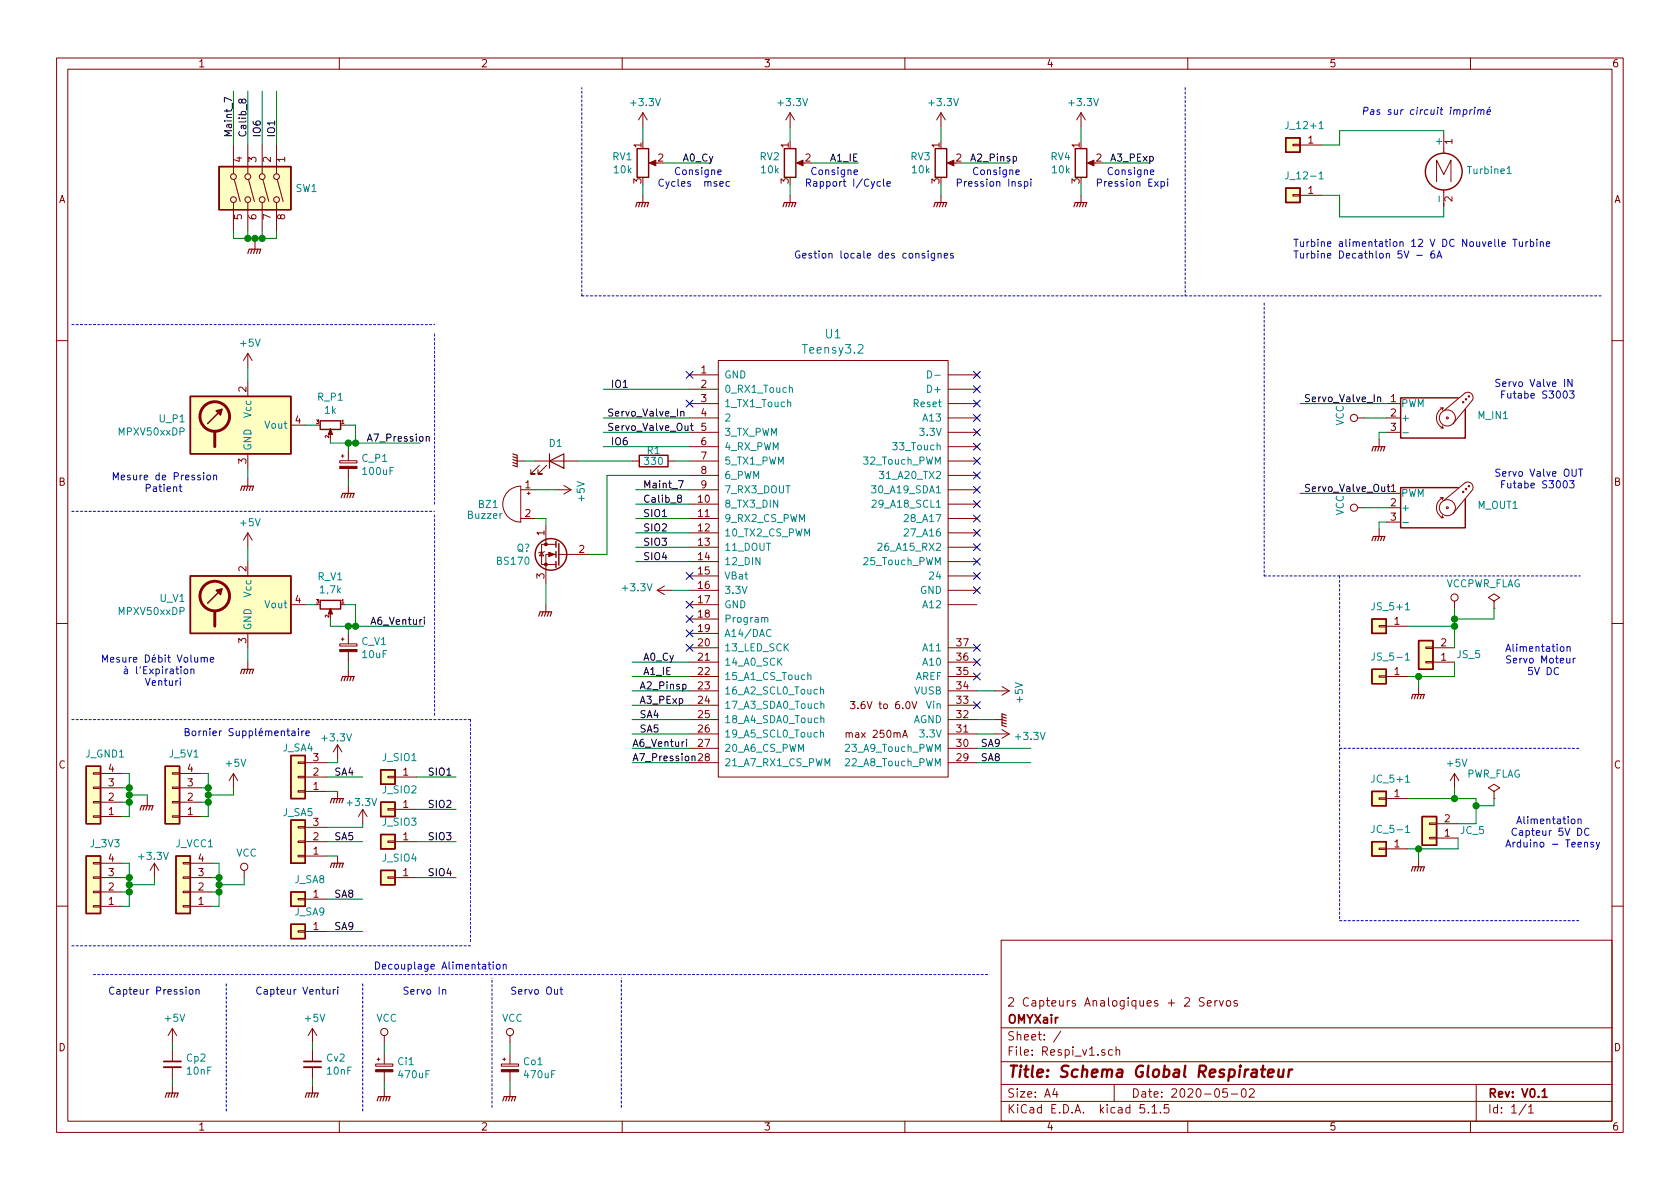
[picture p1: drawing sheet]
EESchema Schematic File Version 4
EELAYER 30 0
EELAYER END
$Descr A4 11693 8268
encoding utf-8
Sheet 1 1
Title "Schema Global Respirateur"
Date "2020-05-02"
Rev "V0.1"
Comp "OMYXair"
Comment1 "2 Capteurs Analogiques + 2 Servos"
Comment2 ""
Comment3 ""
Comment4 ""
$EndDescr
$Comp
L Respi:Teensy_Teensy3.2 U1
U 1 1
P 5800 3950
F 0 "U1" H 5800 5587 60  0000 C CNN
F 1 "Teensy3.2" H 5800 5481 60  0000 C CNN
F 2 "Teensy:Teensy30_31_32_LC" H 5800 3200 60  0001 C CNN
F 3 "" H 5800 3200 60  0001 C CNN
	1    5800 3950
	1    0    0    -1  
$EndComp
$Comp
L XG_Lib:MPXV50xxDP U_P1
U 1 1
P 1725 2950
F 0 "U_P1" H 1295 2996 50  0000 R CNN
F 1 "MPXV50xxDP" H 1295 2905 50  0000 R CNN
F 2 "XG_PCB_Lib:MPXV_SOP" H 1225 2600 50  0001 C CNN
F 3 "http://www.nxp.com/files/sensors/doc/data_sheet/MPXA6115A.pdf" H 1725 3550 50  0001 C CNN
	1    1725 2950
	1    0    0    -1  
$EndComp
$Comp
L XG_Lib:MPXV50xxDP U_V1
U 1 1
P 1725 4200
F 0 "U_V1" H 1295 4246 50  0000 R CNN
F 1 "MPXV50xxDP" H 1295 4155 50  0000 R CNN
F 2 "XG_PCB_Lib:MPXV_SOP" H 1225 3850 50  0001 C CNN
F 3 "http://www.nxp.com/files/sensors/doc/data_sheet/MPXA6115A.pdf" H 1725 4800 50  0001 C CNN
	1    1725 4200
	1    0    0    -1  
$EndComp
$Comp
L Device:R_POT RV2
U 1 1
P 5500 1125
F 0 "RV2" H 5431 1171 50  0000 R CNN
F 1 "10k" H 5431 1080 50  0000 R CNN
F 2 "Connector_PinHeader_2.54mm:PinHeader_1x03_P2.54mm_Vertical" H 5500 1125 50  0001 C CNN
F 3 "~" H 5500 1125 50  0001 C CNN
	1    5500 1125
	1    0    0    -1  
$EndComp
$Comp
L Switch:SW_DIP_x04 SW1
U 1 1
P 1725 1300
F 0 "SW1" V 1725 1630 50  0000 L CNN
F 1 "SW_DIP_x04" V 1770 1630 50  0001 L CNN
F 2 "Button_Switch_THT:SW_DIP_SPSTx04_Slide_6.7x11.72mm_W7.62mm_P2.54mm_LowProfile" H 1725 1300 50  0001 C CNN
F 3 "~" H 1725 1300 50  0001 C CNN
	1    1725 1300
	0    1    1    0   
$EndComp
$Comp
L Connector_Generic:Conn_01x01 J_12+1
U 1 1
P 9000 1000
F 0 "J_12+1" H 8918 867 50  0000 C CNN
F 1 "Conn_01x01" H 8918 866 50  0001 C CNN
F 2 "" H 9000 1000 50  0001 C CNN
F 3 "~" H 9000 1000 50  0001 C CNN
	1    9000 1000
	-1   0    0    1   
$EndComp
$Comp
L Connector_Generic:Conn_01x01 J_12-1
U 1 1
P 9000 1350
F 0 "J_12-1" H 8918 1217 50  0000 C CNN
F 1 "Conn_01x01" H 8918 1216 50  0001 C CNN
F 2 "" H 9000 1350 50  0001 C CNN
F 3 "~" H 9000 1350 50  0001 C CNN
	1    9000 1350
	-1   0    0    1   
$EndComp
$Comp
L Motor:Motor_DC Turbine1
U 1 1
P 10050 1125
F 0 "Turbine1" H 10208 1075 50  0000 L CNN
F 1 "Motor_DC" H 10208 1030 50  0001 L CNN
F 2 "" H 10050 1035 50  0001 C CNN
F 3 "~" H 10050 1035 50  0001 C CNN
	1    10050 1125
	1    0    0    -1  
$EndComp
$Comp
L Device:C_Small Cv2
U 1 1
P 2175 7400
F 0 "Cv2" H 2267 7446 50  0000 L CNN
F 1 "10nF" H 2267 7355 50  0000 L CNN
F 2 "Capacitor_THT:C_Rect_L9.0mm_W2.7mm_P7.50mm_MKT" H 2175 7400 50  0001 C CNN
F 3 "~" H 2175 7400 50  0001 C CNN
	1    2175 7400
	1    0    0    -1  
$EndComp
Wire Wire Line
	10050 900  10050 925 
Wire Wire Line
	10050 1425 10050 1500
Wire Wire Line
	10050 1500 9325 1500
Wire Wire Line
	9325 1500 9325 1350
Wire Wire Line
	9325 1350 9200 1350
Wire Wire Line
	9325 900  9325 1000
Wire Wire Line
	9325 1000 9200 1000
Wire Wire Line
	9325 900  10050 900 
Wire Notes Line
	8250 600  8250 2050
Text Notes 9000 1800 0    50   ~ 0
Turbine alimentation 12 V DC Nouvelle Turbine\nTurbine Decathlon 5V - 6A
$Comp
L power:GNDPWR #PWR0101
U 1 1
P 1725 3325
F 0 "#PWR0101" H 1725 3125 50  0001 C CNN
F 1 "GNDPWR" H 1729 3171 50  0001 C CNN
F 2 "" H 1725 3275 50  0001 C CNN
F 3 "" H 1725 3275 50  0001 C CNN
	1    1725 3325
	1    0    0    -1  
$EndComp
$Comp
L power:GNDPWR #PWR0102
U 1 1
P 1725 4600
F 0 "#PWR0102" H 1725 4400 50  0001 C CNN
F 1 "GNDPWR" H 1729 4446 50  0001 C CNN
F 2 "" H 1725 4550 50  0001 C CNN
F 3 "" H 1725 4550 50  0001 C CNN
	1    1725 4600
	1    0    0    -1  
$EndComp
$Comp
L power:GNDPWR #PWR0103
U 1 1
P 5500 1350
F 0 "#PWR0103" H 5500 1150 50  0001 C CNN
F 1 "GNDPWR" H 5504 1196 50  0001 C CNN
F 2 "" H 5500 1300 50  0001 C CNN
F 3 "" H 5500 1300 50  0001 C CNN
	1    5500 1350
	1    0    0    -1  
$EndComp
$Comp
L power:GNDPWR #PWR0104
U 1 1
P 6925 5000
F 0 "#PWR0104" H 6925 4800 50  0001 C CNN
F 1 "GNDPWR" V 6930 4892 50  0001 R CNN
F 2 "" H 6925 4950 50  0001 C CNN
F 3 "" H 6925 4950 50  0001 C CNN
	1    6925 5000
	0    -1   -1   0   
$EndComp
$Comp
L power:+3.3V #PWR0105
U 1 1
P 4675 4100
F 0 "#PWR0105" H 4675 3950 50  0001 C CNN
F 1 "+3.3V" V 4690 4228 50  0000 L CNN
F 2 "" H 4675 4100 50  0001 C CNN
F 3 "" H 4675 4100 50  0001 C CNN
	1    4675 4100
	0    -1   -1   0   
$EndComp
$Comp
L power:+3.3V #PWR0107
U 1 1
P 5500 875
F 0 "#PWR0107" H 5500 725 50  0001 C CNN
F 1 "+3.3V" H 5515 1048 50  0000 C CNN
F 2 "" H 5500 875 50  0001 C CNN
F 3 "" H 5500 875 50  0001 C CNN
	1    5500 875 
	1    0    0    -1  
$EndComp
Wire Wire Line
	5500 875  5500 975 
Wire Wire Line
	5500 1275 5500 1350
Wire Wire Line
	5650 1125 5975 1125
Text Label 5775 1125 0    50   ~ 0
A1_IE
Text Notes 5600 1300 0    50   ~ 0
 Consigne \nRapport I/Cycle
$Comp
L Device:R_POT RV3
U 1 1
P 6550 1125
F 0 "RV3" H 6481 1171 50  0000 R CNN
F 1 "10k" H 6481 1080 50  0000 R CNN
F 2 "Connector_PinHeader_2.54mm:PinHeader_1x03_P2.54mm_Vertical" H 6550 1125 50  0001 C CNN
F 3 "~" H 6550 1125 50  0001 C CNN
	1    6550 1125
	1    0    0    -1  
$EndComp
$Comp
L power:GNDPWR #PWR0108
U 1 1
P 6550 1350
F 0 "#PWR0108" H 6550 1150 50  0001 C CNN
F 1 "GNDPWR" H 6554 1196 50  0001 C CNN
F 2 "" H 6550 1300 50  0001 C CNN
F 3 "" H 6550 1300 50  0001 C CNN
	1    6550 1350
	1    0    0    -1  
$EndComp
$Comp
L power:+3.3V #PWR0109
U 1 1
P 6550 875
F 0 "#PWR0109" H 6550 725 50  0001 C CNN
F 1 "+3.3V" H 6565 1048 50  0000 C CNN
F 2 "" H 6550 875 50  0001 C CNN
F 3 "" H 6550 875 50  0001 C CNN
	1    6550 875 
	1    0    0    -1  
$EndComp
Wire Wire Line
	6550 875  6550 975 
Wire Wire Line
	6550 1275 6550 1350
Wire Wire Line
	6700 1125 7025 1125
Text Label 6750 1125 0    50   ~ 0
A2_Pinsp
Text Notes 6650 1300 0    50   ~ 0
   Consigne \nPression Inspi
$Comp
L Device:R_POT RV4
U 1 1
P 7525 1125
F 0 "RV4" H 7456 1171 50  0000 R CNN
F 1 "10k" H 7456 1080 50  0000 R CNN
F 2 "Connector_PinHeader_2.54mm:PinHeader_1x03_P2.54mm_Vertical" H 7525 1125 50  0001 C CNN
F 3 "~" H 7525 1125 50  0001 C CNN
	1    7525 1125
	1    0    0    -1  
$EndComp
$Comp
L power:GNDPWR #PWR0110
U 1 1
P 7525 1350
F 0 "#PWR0110" H 7525 1150 50  0001 C CNN
F 1 "GNDPWR" H 7529 1196 50  0001 C CNN
F 2 "" H 7525 1300 50  0001 C CNN
F 3 "" H 7525 1300 50  0001 C CNN
	1    7525 1350
	1    0    0    -1  
$EndComp
$Comp
L power:+3.3V #PWR0111
U 1 1
P 7525 875
F 0 "#PWR0111" H 7525 725 50  0001 C CNN
F 1 "+3.3V" H 7540 1048 50  0000 C CNN
F 2 "" H 7525 875 50  0001 C CNN
F 3 "" H 7525 875 50  0001 C CNN
	1    7525 875 
	1    0    0    -1  
$EndComp
Wire Wire Line
	7525 875  7525 975 
Wire Wire Line
	7525 1275 7525 1350
Wire Wire Line
	7675 1125 8000 1125
Text Label 7725 1125 0    50   ~ 0
A3_PExp
Text Notes 7625 1300 0    50   ~ 0
  Consigne \nPression Expi
$Comp
L Device:R_POT RV1
U 1 1
P 4475 1125
F 0 "RV1" H 4406 1171 50  0000 R CNN
F 1 "10k" H 4406 1080 50  0000 R CNN
F 2 "Connector_PinHeader_2.54mm:PinHeader_1x03_P2.54mm_Vertical" H 4475 1125 50  0001 C CNN
F 3 "~" H 4475 1125 50  0001 C CNN
	1    4475 1125
	1    0    0    -1  
$EndComp
$Comp
L power:GNDPWR #PWR0112
U 1 1
P 4475 1350
F 0 "#PWR0112" H 4475 1150 50  0001 C CNN
F 1 "GNDPWR" H 4479 1196 50  0001 C CNN
F 2 "" H 4475 1300 50  0001 C CNN
F 3 "" H 4475 1300 50  0001 C CNN
	1    4475 1350
	1    0    0    -1  
$EndComp
$Comp
L power:+3.3V #PWR0113
U 1 1
P 4475 875
F 0 "#PWR0113" H 4475 725 50  0001 C CNN
F 1 "+3.3V" H 4490 1048 50  0000 C CNN
F 2 "" H 4475 875 50  0001 C CNN
F 3 "" H 4475 875 50  0001 C CNN
	1    4475 875 
	1    0    0    -1  
$EndComp
Wire Wire Line
	4475 875  4475 975 
Wire Wire Line
	4475 1275 4475 1350
Wire Wire Line
	4625 1125 4950 1125
Text Label 4750 1125 0    50   ~ 0
A0_Cy
Text Notes 4575 1300 0    50   ~ 0
   Consigne\nCycles  msec 
Wire Notes Line
	4050 2050 4050 600 
Wire Notes Line
	4050 2050 11150 2050
Text Notes 5525 1800 0    50   ~ 0
Gestion locale des consignes
Wire Wire Line
	4800 4600 4400 4600
Wire Wire Line
	4800 4700 4400 4700
Wire Wire Line
	4800 4800 4400 4800
Wire Wire Line
	4800 4900 4400 4900
Text Label 4475 4600 0    50   ~ 0
A0_Cy
Text Label 4475 4700 0    50   ~ 0
A1_IE
Text Label 4450 4800 0    50   ~ 0
A2_Pinsp
Text Label 4450 4900 0    50   ~ 0
A3_PExp
Wire Wire Line
	1725 2650 1725 2550
Wire Wire Line
	1725 3900 1725 3800
Text Notes 775  3425 0    50   ~ 0
Mesure de Pression\n      Patient
Text Notes 700  4775 0    50   ~ 0
Mesure Débit Volume\n    à l'Expiration \n        Venturi
Text Label 2550 3075 0    50   ~ 0
A7_Pression
Text Label 2575 4350 0    50   ~ 0
A6_Venturi
Wire Wire Line
	4800 5200 4400 5200
Wire Wire Line
	4800 5300 4400 5300
Text Label 4400 5200 0    50   ~ 0
A6_Venturi
Text Label 4400 5300 0    50   ~ 0
A7_Pression
Wire Wire Line
	6800 5000 6925 5000
Wire Wire Line
	4800 4100 4675 4100
$Comp
L power:GNDPWR #PWR0114
U 1 1
P 2175 7550
F 0 "#PWR0114" H 2175 7350 50  0001 C CNN
F 1 "GNDPWR" H 2179 7396 50  0001 C CNN
F 2 "" H 2175 7500 50  0001 C CNN
F 3 "" H 2175 7500 50  0001 C CNN
	1    2175 7550
	1    0    0    -1  
$EndComp
Wire Wire Line
	2175 7250 2175 7300
Wire Wire Line
	2175 7500 2175 7550
$Comp
L Device:C_Small Cp2
U 1 1
P 1200 7400
F 0 "Cp2" H 1292 7446 50  0000 L CNN
F 1 "10nF" H 1292 7355 50  0000 L CNN
F 2 "Capacitor_THT:C_Rect_L9.0mm_W2.7mm_P7.50mm_MKT" H 1200 7400 50  0001 C CNN
F 3 "~" H 1200 7400 50  0001 C CNN
	1    1200 7400
	1    0    0    -1  
$EndComp
$Comp
L power:GNDPWR #PWR0115
U 1 1
P 1200 7550
F 0 "#PWR0115" H 1200 7350 50  0001 C CNN
F 1 "GNDPWR" H 1204 7396 50  0001 C CNN
F 2 "" H 1200 7500 50  0001 C CNN
F 3 "" H 1200 7500 50  0001 C CNN
	1    1200 7550
	1    0    0    -1  
$EndComp
Wire Wire Line
	1200 7250 1200 7300
Wire Wire Line
	1200 7500 1200 7550
Wire Notes Line
	650  6775 6875 6775
Text Notes 2600 6750 0    50   ~ 0
Decouplage Alimentation
$Comp
L Motor:Motor_Servo_Futaba_J M_IN1
U 1 1
P 9950 2900
F 0 "M_IN1" H 10282 2919 50  0000 L CNN
F 1 "Motor_Servo_Futaba_J" H 10282 2874 50  0001 L CNN
F 2 "Connector_PinHeader_2.54mm:PinHeader_1x03_P2.54mm_Vertical" H 9950 2710 50  0001 C CNN
F 3 "http://forums.parallax.com/uploads/attachments/46831/74481.png" H 9950 2710 50  0001 C CNN
	1    9950 2900
	1    0    0    -1  
$EndComp
$Comp
L power:GNDPWR #PWR0116
U 1 1
P 9600 3050
F 0 "#PWR0116" H 9600 2850 50  0001 C CNN
F 1 "GNDPWR" H 9604 2896 50  0001 C CNN
F 2 "" H 9600 3000 50  0001 C CNN
F 3 "" H 9600 3000 50  0001 C CNN
	1    9600 3050
	1    0    0    -1  
$EndComp
Wire Wire Line
	9650 3000 9600 3000
Wire Wire Line
	9600 3000 9600 3050
Text Label 9075 2800 0    50   ~ 0
Servo_Valve_In
Wire Wire Line
	9050 2800 9650 2800
$Comp
L Motor:Motor_Servo_Futaba_J M_OUT1
U 1 1
P 9950 3525
F 0 "M_OUT1" H 10282 3544 50  0000 L CNN
F 1 "Motor_Servo_Futaba_J" H 10282 3499 50  0001 L CNN
F 2 "Connector_PinHeader_2.54mm:PinHeader_1x03_P2.54mm_Vertical" H 9950 3335 50  0001 C CNN
F 3 "http://forums.parallax.com/uploads/attachments/46831/74481.png" H 9950 3335 50  0001 C CNN
	1    9950 3525
	1    0    0    -1  
$EndComp
$Comp
L power:GNDPWR #PWR0117
U 1 1
P 9600 3675
F 0 "#PWR0117" H 9600 3475 50  0001 C CNN
F 1 "GNDPWR" H 9604 3521 50  0001 C CNN
F 2 "" H 9600 3625 50  0001 C CNN
F 3 "" H 9600 3625 50  0001 C CNN
	1    9600 3675
	1    0    0    -1  
$EndComp
Wire Wire Line
	9650 3625 9600 3625
Wire Wire Line
	9600 3625 9600 3675
Text Label 9075 3425 0    50   ~ 0
Servo_Valve_Out
Wire Wire Line
	9050 3425 9650 3425
Text Label 4225 2900 0    50   ~ 0
Servo_Valve_In
Wire Wire Line
	4200 2900 4800 2900
Text Label 4225 3000 0    50   ~ 0
Servo_Valve_Out
Wire Wire Line
	4200 3000 4800 3000
$Comp
L Device:CP_Small Ci1
U 1 1
P 2675 7425
F 0 "Ci1" H 2763 7471 50  0000 L CNN
F 1 "470uF" H 2763 7380 50  0000 L CNN
F 2 "Capacitor_THT:CP_Radial_D7.5mm_P2.50mm" H 2675 7425 50  0001 C CNN
F 3 "~" H 2675 7425 50  0001 C CNN
	1    2675 7425
	1    0    0    -1  
$EndComp
$Comp
L power:GNDPWR #PWR0118
U 1 1
P 2675 7575
F 0 "#PWR0118" H 2675 7375 50  0001 C CNN
F 1 "GNDPWR" H 2679 7421 50  0001 C CNN
F 2 "" H 2675 7525 50  0001 C CNN
F 3 "" H 2675 7525 50  0001 C CNN
	1    2675 7575
	1    0    0    -1  
$EndComp
Wire Wire Line
	2675 7575 2675 7525
$Comp
L Device:CP_Small Co1
U 1 1
P 3550 7425
F 0 "Co1" H 3638 7471 50  0000 L CNN
F 1 "470uF" H 3638 7380 50  0000 L CNN
F 2 "Capacitor_THT:CP_Radial_D7.5mm_P2.50mm" H 3550 7425 50  0001 C CNN
F 3 "~" H 3550 7425 50  0001 C CNN
	1    3550 7425
	1    0    0    -1  
$EndComp
$Comp
L power:GNDPWR #PWR0119
U 1 1
P 3550 7575
F 0 "#PWR0119" H 3550 7375 50  0001 C CNN
F 1 "GNDPWR" H 3554 7421 50  0001 C CNN
F 2 "" H 3550 7525 50  0001 C CNN
F 3 "" H 3550 7525 50  0001 C CNN
	1    3550 7575
	1    0    0    -1  
$EndComp
Wire Wire Line
	3550 7575 3550 7525
Wire Wire Line
	3550 7250 3550 7325
Wire Wire Line
	2675 7250 2675 7325
$Comp
L power:+3.3V #PWR0120
U 1 1
P 6925 5100
F 0 "#PWR0120" H 6925 4950 50  0001 C CNN
F 1 "+3.3V" V 6940 5228 50  0000 L CNN
F 2 "" H 6925 5100 50  0001 C CNN
F 3 "" H 6925 5100 50  0001 C CNN
	1    6925 5100
	0    1    1    0   
$EndComp
Wire Wire Line
	6800 5100 6925 5100
$Comp
L Connector_Generic:Conn_01x01 JS_5+1
U 1 1
P 9600 4350
F 0 "JS_5+1" H 9518 4217 50  0000 C CNN
F 1 "Conn_01x01" H 9518 4216 50  0001 C CNN
F 2 "Connector_Pin:Pin_D1.4mm_L8.5mm_W2.8mm_FlatFork" H 9600 4350 50  0001 C CNN
F 3 "~" H 9600 4350 50  0001 C CNN
	1    9600 4350
	-1   0    0    1   
$EndComp
$Comp
L Connector_Generic:Conn_01x01 JS_5-1
U 1 1
P 9600 4700
F 0 "JS_5-1" H 9518 4567 50  0000 C CNN
F 1 "Conn_01x01" H 9518 4566 50  0001 C CNN
F 2 "Connector_Pin:Pin_D1.4mm_L8.5mm_W2.8mm_FlatFork" H 9600 4700 50  0001 C CNN
F 3 "~" H 9600 4700 50  0001 C CNN
	1    9600 4700
	-1   0    0    1   
$EndComp
$Comp
L power:GNDPWR #PWR0121
U 1 1
P 9875 4775
F 0 "#PWR0121" H 9875 4575 50  0001 C CNN
F 1 "GNDPWR" H 9879 4621 50  0001 C CNN
F 2 "" H 9875 4725 50  0001 C CNN
F 3 "" H 9875 4725 50  0001 C CNN
	1    9875 4775
	1    0    0    -1  
$EndComp
Wire Wire Line
	9800 4700 9875 4700
Wire Wire Line
	9875 4700 9875 4775
Wire Wire Line
	9800 4350 10125 4350
Wire Notes Line
	9325 5200 11000 5200
Text Notes 10475 4700 0    50   ~ 0
Alimentation\nServo Moteur\n    5V DC
Wire Notes Line
	1575 7725 1575 6825
Wire Notes Line
	2525 7725 2525 6825
Wire Notes Line
	3425 7700 3425 6800
Text Notes 750  6925 0    50   ~ 0
Capteur Pression
Text Notes 1775 6925 0    50   ~ 0
Capteur Venturi
Text Notes 2800 6925 0    50   ~ 0
Servo In
Text Notes 3550 6925 0    50   ~ 0
Servo Out
Wire Notes Line
	4325 7700 4325 6800
$Comp
L power:GNDPWR #PWR0122
U 1 1
P 1775 1675
F 0 "#PWR0122" H 1775 1475 50  0001 C CNN
F 1 "GNDPWR" H 1779 1521 50  0001 C CNN
F 2 "" H 1775 1625 50  0001 C CNN
F 3 "" H 1775 1625 50  0001 C CNN
	1    1775 1675
	1    0    0    -1  
$EndComp
Wire Wire Line
	1625 1600 1625 1650
Wire Wire Line
	1625 1650 1725 1650
Wire Wire Line
	1925 1650 1925 1600
Wire Wire Line
	1725 1600 1725 1650
Connection ~ 1725 1650
Wire Wire Line
	1725 1650 1775 1650
Wire Wire Line
	1825 1600 1825 1650
Connection ~ 1825 1650
Wire Wire Line
	1825 1650 1925 1650
Wire Wire Line
	1775 1675 1775 1650
Connection ~ 1775 1650
Wire Wire Line
	1775 1650 1825 1650
Wire Wire Line
	1625 1000 1625 625 
Wire Wire Line
	1725 1000 1725 625 
Text Label 1625 950  1    50   ~ 0
Maint_7
Text Label 1725 950  1    50   ~ 0
Calib_8
Wire Wire Line
	4425 3400 4800 3400
Wire Wire Line
	4425 3500 4800 3500
Text Label 4475 3400 0    50   ~ 0
Maint_7
Text Label 4475 3500 0    50   ~ 0
Calib_8
$Comp
L power:+5V #PWR0123
U 1 1
P 1725 3800
F 0 "#PWR0123" H 1725 3650 50  0001 C CNN
F 1 "+5V" H 1740 3973 50  0000 C CNN
F 2 "" H 1725 3800 50  0001 C CNN
F 3 "" H 1725 3800 50  0001 C CNN
	1    1725 3800
	1    0    0    -1  
$EndComp
$Comp
L power:+5V #PWR0124
U 1 1
P 1725 2550
F 0 "#PWR0124" H 1725 2400 50  0001 C CNN
F 1 "+5V" H 1740 2723 50  0000 C CNN
F 2 "" H 1725 2550 50  0001 C CNN
F 3 "" H 1725 2550 50  0001 C CNN
	1    1725 2550
	1    0    0    -1  
$EndComp
$Comp
L power:+5V #PWR0125
U 1 1
P 1200 7250
F 0 "#PWR0125" H 1200 7100 50  0001 C CNN
F 1 "+5V" H 1215 7423 50  0000 C CNN
F 2 "" H 1200 7250 50  0001 C CNN
F 3 "" H 1200 7250 50  0001 C CNN
	1    1200 7250
	1    0    0    -1  
$EndComp
$Comp
L power:+5V #PWR0126
U 1 1
P 2175 7250
F 0 "#PWR0126" H 2175 7100 50  0001 C CNN
F 1 "+5V" H 2190 7423 50  0000 C CNN
F 2 "" H 2175 7250 50  0001 C CNN
F 3 "" H 2175 7250 50  0001 C CNN
	1    2175 7250
	1    0    0    -1  
$EndComp
$Comp
L Connector_Generic:Conn_01x01 JC_5+1
U 1 1
P 9600 5550
F 0 "JC_5+1" H 9518 5417 50  0000 C CNN
F 1 "Conn_01x01" H 9518 5416 50  0001 C CNN
F 2 "Connector_Pin:Pin_D1.4mm_L8.5mm_W2.8mm_FlatFork" H 9600 5550 50  0001 C CNN
F 3 "~" H 9600 5550 50  0001 C CNN
	1    9600 5550
	-1   0    0    1   
$EndComp
$Comp
L Connector_Generic:Conn_01x01 JC_5-1
U 1 1
P 9600 5900
F 0 "JC_5-1" H 9518 5767 50  0000 C CNN
F 1 "Conn_01x01" H 9518 5766 50  0001 C CNN
F 2 "Connector_Pin:Pin_D1.4mm_L8.5mm_W2.8mm_FlatFork" H 9600 5900 50  0001 C CNN
F 3 "~" H 9600 5900 50  0001 C CNN
	1    9600 5900
	-1   0    0    1   
$EndComp
$Comp
L power:GNDPWR #PWR0127
U 1 1
P 9875 5975
F 0 "#PWR0127" H 9875 5775 50  0001 C CNN
F 1 "GNDPWR" H 9879 5821 50  0001 C CNN
F 2 "" H 9875 5925 50  0001 C CNN
F 3 "" H 9875 5925 50  0001 C CNN
	1    9875 5975
	1    0    0    -1  
$EndComp
Wire Wire Line
	9800 5900 9875 5900
Wire Wire Line
	9875 5900 9875 5975
$Comp
L power:+5V #PWR0128
U 1 1
P 10125 5475
F 0 "#PWR0128" H 10125 5325 50  0001 C CNN
F 1 "+5V" H 10140 5648 50  0000 C CNN
F 2 "" H 10125 5475 50  0001 C CNN
F 3 "" H 10125 5475 50  0001 C CNN
	1    10125 5475
	1    0    0    -1  
$EndComp
Wire Wire Line
	9800 5550 10125 5550
Wire Wire Line
	10125 5550 10125 5475
Wire Notes Line
	9325 6400 11000 6400
Text Notes 10475 5900 0    50   ~ 0
  Alimentation\n Capteur 5V DC\nArduino - Teensy
Wire Notes Line
	9325 4000 9325 6400
$Comp
L power:VCC #PWR0129
U 1 1
P 10125 4225
F 0 "#PWR0129" H 10125 4075 50  0001 C CNN
F 1 "VCC" H 10142 4398 50  0000 C CNN
F 2 "" H 10125 4225 50  0001 C CNN
F 3 "" H 10125 4225 50  0001 C CNN
	1    10125 4225
	1    0    0    -1  
$EndComp
Wire Wire Line
	10125 4225 10125 4300
$Comp
L power:VCC #PWR0130
U 1 1
P 2675 7250
F 0 "#PWR0130" H 2675 7100 50  0001 C CNN
F 1 "VCC" H 2692 7423 50  0000 C CNN
F 2 "" H 2675 7250 50  0001 C CNN
F 3 "" H 2675 7250 50  0001 C CNN
	1    2675 7250
	1    0    0    -1  
$EndComp
$Comp
L power:VCC #PWR0131
U 1 1
P 3550 7250
F 0 "#PWR0131" H 3550 7100 50  0001 C CNN
F 1 "VCC" H 3567 7423 50  0000 C CNN
F 2 "" H 3550 7250 50  0001 C CNN
F 3 "" H 3550 7250 50  0001 C CNN
	1    3550 7250
	1    0    0    -1  
$EndComp
$Comp
L power:VCC #PWR0132
U 1 1
P 9500 3525
F 0 "#PWR0132" H 9500 3375 50  0001 C CNN
F 1 "VCC" H 9517 3698 50  0000 C CNN
F 2 "" H 9500 3525 50  0001 C CNN
F 3 "" H 9500 3525 50  0001 C CNN
	1    9500 3525
	0    -1   -1   0   
$EndComp
$Comp
L power:VCC #PWR0133
U 1 1
P 9500 2900
F 0 "#PWR0133" H 9500 2750 50  0001 C CNN
F 1 "VCC" H 9517 3073 50  0000 C CNN
F 2 "" H 9500 2900 50  0001 C CNN
F 3 "" H 9500 2900 50  0001 C CNN
	1    9500 2900
	0    -1   -1   0   
$EndComp
Wire Wire Line
	9500 2900 9650 2900
Wire Wire Line
	9500 3525 9650 3525
$Comp
L Device:Buzzer BZ1
U 1 1
P 3625 3500
F 0 "BZ1" H 3850 3500 50  0000 C CNN
F 1 "Buzzer" H 3875 3425 50  0000 C CNN
F 2 "Buzzer_Beeper:Buzzer_TDK_PS1240P02BT_D12.2mm_H6.5mm" V 3600 3600 50  0001 C CNN
F 3 "~" V 3600 3600 50  0001 C CNN
	1    3625 3500
	-1   0    0    -1  
$EndComp
Wire Wire Line
	4800 3300 4225 3300
$Comp
L power:GNDPWR #PWR0134
U 1 1
P 3800 4200
F 0 "#PWR0134" H 3800 4000 50  0001 C CNN
F 1 "GNDPWR" H 3804 4046 50  0001 C CNN
F 2 "" H 3800 4150 50  0001 C CNN
F 3 "" H 3800 4150 50  0001 C CNN
	1    3800 4200
	1    0    0    -1  
$EndComp
$Comp
L Device:R R1
U 1 1
P 4550 3200
F 0 "R1" V 4475 3200 50  0000 C CNN
F 1 "330" V 4550 3200 50  0000 C CNN
F 2 "Resistor_THT:R_Axial_DIN0309_L9.0mm_D3.2mm_P12.70mm_Horizontal" V 4480 3200 50  0001 C CNN
F 3 "~" H 4550 3200 50  0001 C CNN
	1    4550 3200
	0    1    1    0   
$EndComp
Wire Wire Line
	4700 3200 4800 3200
$Comp
L Device:LED D1
U 1 1
P 3875 3200
F 0 "D1" H 3868 3325 50  0000 C CNN
F 1 "LED" H 3868 3325 50  0001 C CNN
F 2 "LED_THT:LED_D3.0mm" H 3875 3200 50  0001 C CNN
F 3 "~" H 3875 3200 50  0001 C CNN
	1    3875 3200
	1    0    0    -1  
$EndComp
Wire Wire Line
	4025 3200 4400 3200
$Comp
L power:GNDPWR #PWR0135
U 1 1
P 3650 3200
F 0 "#PWR0135" H 3650 3000 50  0001 C CNN
F 1 "GNDPWR" H 3654 3046 50  0001 C CNN
F 2 "" H 3650 3150 50  0001 C CNN
F 3 "" H 3650 3150 50  0001 C CNN
	1    3650 3200
	0    1    1    0   
$EndComp
Wire Wire Line
	3650 3200 3725 3200
Wire Wire Line
	1725 3250 1725 3325
Wire Wire Line
	1725 4500 1725 4600
$Comp
L Device:R_POT_Small R_P1
U 1 1
P 2300 2950
F 0 "R_P1" V 2103 2950 50  0000 C CNN
F 1 "1k" V 2194 2950 50  0000 C CNN
F 2 "Potentiometer_THT:Potentiometer_Bourns_3266W_Vertical" H 2300 2950 50  0001 C CNN
F 3 "~" H 2300 2950 50  0001 C CNN
	1    2300 2950
	0    1    1    0   
$EndComp
Wire Wire Line
	2125 2950 2200 2950
Wire Wire Line
	2300 3075 2300 3050
Wire Wire Line
	2300 3075 2425 3075
$Comp
L Device:CP_Small C_P1
U 1 1
P 2425 3225
F 0 "C_P1" H 2513 3271 50  0000 L CNN
F 1 "100uF" H 2513 3180 50  0000 L CNN
F 2 "Capacitor_THT:CP_Radial_D6.3mm_P2.50mm" H 2425 3225 50  0001 C CNN
F 3 "~" H 2425 3225 50  0001 C CNN
	1    2425 3225
	1    0    0    -1  
$EndComp
$Comp
L power:GNDPWR #PWR0136
U 1 1
P 2425 3375
F 0 "#PWR0136" H 2425 3175 50  0001 C CNN
F 1 "GNDPWR" H 2429 3221 50  0001 C CNN
F 2 "" H 2425 3325 50  0001 C CNN
F 3 "" H 2425 3325 50  0001 C CNN
	1    2425 3375
	1    0    0    -1  
$EndComp
Wire Wire Line
	2425 3375 2425 3325
Wire Wire Line
	2425 3125 2425 3075
Connection ~ 2425 3075
Wire Wire Line
	2425 3075 2475 3075
$Comp
L Device:R_POT_Small R_V1
U 1 1
P 2300 4200
F 0 "R_V1" V 2103 4200 50  0000 C CNN
F 1 "1,7k" V 2194 4200 50  0000 C CNN
F 2 "Potentiometer_THT:Potentiometer_Bourns_3266W_Vertical" H 2300 4200 50  0001 C CNN
F 3 "~" H 2300 4200 50  0001 C CNN
	1    2300 4200
	0    1    1    0   
$EndComp
Wire Wire Line
	2200 4200 2125 4200
Wire Wire Line
	2300 4350 2300 4300
Wire Wire Line
	2300 4350 2425 4350
$Comp
L Device:CP_Small C_V1
U 1 1
P 2425 4500
F 0 "C_V1" H 2513 4546 50  0000 L CNN
F 1 "10uF" H 2513 4455 50  0000 L CNN
F 2 "Capacitor_THT:CP_Radial_D6.3mm_P2.50mm" H 2425 4500 50  0001 C CNN
F 3 "~" H 2425 4500 50  0001 C CNN
	1    2425 4500
	1    0    0    -1  
$EndComp
$Comp
L power:GNDPWR #PWR0137
U 1 1
P 2425 4650
F 0 "#PWR0137" H 2425 4450 50  0001 C CNN
F 1 "GNDPWR" H 2429 4496 50  0001 C CNN
F 2 "" H 2425 4600 50  0001 C CNN
F 3 "" H 2425 4600 50  0001 C CNN
	1    2425 4650
	1    0    0    -1  
$EndComp
Wire Wire Line
	2425 4400 2425 4350
Connection ~ 2425 4350
Wire Wire Line
	2425 4350 2475 4350
Wire Wire Line
	2425 4600 2425 4650
Wire Notes Line
	500  2250 3025 2250
Wire Notes Line
	500  3550 3025 3550
Text Notes 10400 2775 0    50   ~ 0
Servo Valve IN\n Futabe S3003
Text Notes 10400 3400 0    50   ~ 0
Servo Valve OUT\n Futabe S3003
Wire Notes Line
	8800 2100 8800 4000
Wire Notes Line
	8800 4000 11000 4000
Text Notes 9475 800  0    50   Italic 0
Pas sur circuit imprimé
Text Notes 1275 5125 0    50   ~ 0
Bornier Supplémentaire
$Comp
L Connector_Generic:Conn_01x03 J_SA4
U 1 1
P 2075 5400
F 0 "J_SA4" H 2075 5200 50  0000 C CNN
F 1 "Conn_01x03" H 1993 5266 50  0001 C CNN
F 2 "Connector_PinHeader_2.54mm:PinHeader_1x03_P2.54mm_Vertical" H 2075 5400 50  0001 C CNN
F 3 "~" H 2075 5400 50  0001 C CNN
	1    2075 5400
	-1   0    0    1   
$EndComp
Wire Wire Line
	2275 5400 2525 5400
$Comp
L Connector_Generic:Conn_01x03 J_SA5
U 1 1
P 2075 5850
F 0 "J_SA5" H 2075 5650 50  0000 C CNN
F 1 "Conn_01x03" H 1993 5716 50  0001 C CNN
F 2 "Connector_PinHeader_2.54mm:PinHeader_1x03_P2.54mm_Vertical" H 2075 5850 50  0001 C CNN
F 3 "~" H 2075 5850 50  0001 C CNN
	1    2075 5850
	-1   0    0    1   
$EndComp
Wire Wire Line
	2275 5850 2525 5850
$Comp
L Connector_Generic:Conn_01x01 J_SA8
U 1 1
P 2075 6250
F 0 "J_SA8" H 1993 6117 50  0000 C CNN
F 1 "Conn_01x01" H 1993 6116 50  0001 C CNN
F 2 "Connector_Pin:Pin_D1.4mm_L8.5mm_W2.8mm_FlatFork" H 2075 6250 50  0001 C CNN
F 3 "~" H 2075 6250 50  0001 C CNN
	1    2075 6250
	-1   0    0    1   
$EndComp
Wire Wire Line
	2275 6250 2525 6250
$Comp
L Connector_Generic:Conn_01x01 J_SA9
U 1 1
P 2075 6475
F 0 "J_SA9" H 1993 6342 50  0000 C CNN
F 1 "Conn_01x01" H 1993 6341 50  0001 C CNN
F 2 "Connector_Pin:Pin_D1.4mm_L8.5mm_W2.8mm_FlatFork" H 2075 6475 50  0001 C CNN
F 3 "~" H 2075 6475 50  0001 C CNN
	1    2075 6475
	-1   0    0    1   
$EndComp
Wire Wire Line
	2275 6475 2525 6475
$Comp
L Connector_Generic:Conn_01x01 J_SIO4
U 1 1
P 2700 6100
F 0 "J_SIO4" H 2618 5967 50  0000 C CNN
F 1 "Conn_01x01" H 2618 5966 50  0001 C CNN
F 2 "Connector_Pin:Pin_D1.4mm_L8.5mm_W2.8mm_FlatFork" H 2700 6100 50  0001 C CNN
F 3 "~" H 2700 6100 50  0001 C CNN
	1    2700 6100
	-1   0    0    1   
$EndComp
Wire Wire Line
	2900 6100 3175 6100
$Comp
L Connector_Generic:Conn_01x01 J_SIO1
U 1 1
P 2700 5400
F 0 "J_SIO1" H 2618 5267 50  0000 C CNN
F 1 "Conn_01x01" H 2618 5266 50  0001 C CNN
F 2 "Connector_Pin:Pin_D1.4mm_L8.5mm_W2.8mm_FlatFork" H 2700 5400 50  0001 C CNN
F 3 "~" H 2700 5400 50  0001 C CNN
	1    2700 5400
	-1   0    0    1   
$EndComp
Wire Wire Line
	2900 5400 3175 5400
$Comp
L Connector_Generic:Conn_01x01 J_SIO2
U 1 1
P 2700 5625
F 0 "J_SIO2" H 2618 5492 50  0000 C CNN
F 1 "Conn_01x01" H 2618 5491 50  0001 C CNN
F 2 "Connector_Pin:Pin_D1.4mm_L8.5mm_W2.8mm_FlatFork" H 2700 5625 50  0001 C CNN
F 3 "~" H 2700 5625 50  0001 C CNN
	1    2700 5625
	-1   0    0    1   
$EndComp
Wire Wire Line
	2900 5625 3175 5625
$Comp
L Connector_Generic:Conn_01x01 J_SIO3
U 1 1
P 2700 5850
F 0 "J_SIO3" H 2618 5717 50  0000 C CNN
F 1 "Conn_01x01" H 2618 5716 50  0001 C CNN
F 2 "Connector_Pin:Pin_D1.4mm_L8.5mm_W2.8mm_FlatFork" H 2700 5850 50  0001 C CNN
F 3 "~" H 2700 5850 50  0001 C CNN
	1    2700 5850
	-1   0    0    1   
$EndComp
Wire Wire Line
	2900 5850 3175 5850
Wire Notes Line
	3025 3500 3025 2300
Wire Notes Line
	3025 3575 3025 4975
Wire Notes Line
	500  5000 3275 5000
Wire Notes Line
	500  6575 3275 6575
Wire Wire Line
	4800 5000 4400 5000
Wire Wire Line
	4800 5100 4400 5100
Wire Wire Line
	6800 5300 7175 5300
Wire Wire Line
	6800 5200 7175 5200
Wire Wire Line
	4800 3600 4425 3600
Wire Wire Line
	4800 3700 4425 3700
Wire Wire Line
	4800 3800 4425 3800
Wire Wire Line
	4800 3900 4425 3900
Text Label 2325 5400 0    50   ~ 0
SA4
Text Label 2325 5850 0    50   ~ 0
SA5
Text Label 2325 6250 0    50   ~ 0
SA8
Text Label 2325 6475 0    50   ~ 0
SA9
Text Label 2975 5400 0    50   ~ 0
SIO1
Text Label 2975 5625 0    50   ~ 0
SIO2
Text Label 2975 5850 0    50   ~ 0
SIO3
Text Label 2975 6100 0    50   ~ 0
SIO4
Text Label 4475 3600 0    50   ~ 0
SIO1
Text Label 4475 3700 0    50   ~ 0
SIO2
Text Label 4475 3800 0    50   ~ 0
SIO3
Text Label 4475 3900 0    50   ~ 0
SIO4
Text Label 4450 5000 0    50   ~ 0
SA4
Text Label 4450 5100 0    50   ~ 0
SA5
Text Label 6825 5300 0    50   ~ 0
SA8
Text Label 6825 5200 0    50   ~ 0
SA9
$Comp
L Connector_Generic:Conn_01x04 J_GND1
U 1 1
P 650 5575
F 0 "J_GND1" H 568 5242 50  0000 C CNN
F 1 "Conn_01x04" H 568 5241 50  0001 C CNN
F 2 "TerminalBlock:TerminalBlock_bornier-4_P5.08mm" H 650 5575 50  0001 C CNN
F 3 "~" H 650 5575 50  0001 C CNN
	1    650  5575
	-1   0    0    1   
$EndComp
Wire Wire Line
	850  5375 900  5375
Wire Wire Line
	900  5375 900  5475
Wire Wire Line
	900  5675 850  5675
Wire Wire Line
	850  5575 900  5575
Connection ~ 900  5575
Wire Wire Line
	900  5575 900  5675
Wire Wire Line
	850  5475 900  5475
Connection ~ 900  5475
Wire Wire Line
	900  5475 900  5525
$Comp
L power:GNDPWR #PWR0138
U 1 1
P 1025 5550
F 0 "#PWR0138" H 1025 5350 50  0001 C CNN
F 1 "GNDPWR" H 1029 5396 50  0001 C CNN
F 2 "" H 1025 5500 50  0001 C CNN
F 3 "" H 1025 5500 50  0001 C CNN
	1    1025 5550
	1    0    0    -1  
$EndComp
Wire Wire Line
	1025 5550 1025 5525
Wire Wire Line
	1025 5525 900  5525
Connection ~ 900  5525
Wire Wire Line
	900  5525 900  5575
$Comp
L Connector_Generic:Conn_01x04 J_5V1
U 1 1
P 1200 5575
F 0 "J_5V1" H 1118 5242 50  0000 C CNN
F 1 "Conn_01x04" H 1118 5241 50  0001 C CNN
F 2 "TerminalBlock:TerminalBlock_bornier-4_P5.08mm" H 1200 5575 50  0001 C CNN
F 3 "~" H 1200 5575 50  0001 C CNN
	1    1200 5575
	-1   0    0    1   
$EndComp
Wire Wire Line
	1400 5375 1450 5375
Wire Wire Line
	1450 5375 1450 5475
Wire Wire Line
	1450 5675 1400 5675
Wire Wire Line
	1400 5575 1450 5575
Connection ~ 1450 5575
Wire Wire Line
	1450 5575 1450 5675
Wire Wire Line
	1400 5475 1450 5475
Connection ~ 1450 5475
Wire Wire Line
	1450 5475 1450 5525
$Comp
L power:+5V #PWR0139
U 1 1
P 1625 5475
F 0 "#PWR0139" H 1625 5325 50  0001 C CNN
F 1 "+5V" H 1640 5648 50  0000 C CNN
F 2 "" H 1625 5475 50  0001 C CNN
F 3 "" H 1625 5475 50  0001 C CNN
	1    1625 5475
	1    0    0    -1  
$EndComp
Wire Wire Line
	1625 5475 1625 5525
Wire Wire Line
	1625 5525 1450 5525
Connection ~ 1450 5525
Wire Wire Line
	1450 5525 1450 5575
$Comp
L Connector_Generic:Conn_01x04 J_3V3
U 1 1
P 650 6200
F 0 "J_3V3" H 568 5867 50  0000 C CNN
F 1 "Conn_01x04" H 568 5866 50  0001 C CNN
F 2 "TerminalBlock:TerminalBlock_bornier-4_P5.08mm" H 650 6200 50  0001 C CNN
F 3 "~" H 650 6200 50  0001 C CNN
	1    650  6200
	-1   0    0    1   
$EndComp
Wire Wire Line
	850  6000 900  6000
Wire Wire Line
	900  6000 900  6100
Wire Wire Line
	900  6300 850  6300
Wire Wire Line
	850  6200 900  6200
Connection ~ 900  6200
Wire Wire Line
	900  6200 900  6300
Wire Wire Line
	850  6100 900  6100
Connection ~ 900  6100
Wire Wire Line
	900  6100 900  6150
Wire Wire Line
	1075 6100 1075 6150
Wire Wire Line
	1075 6150 900  6150
Connection ~ 900  6150
Wire Wire Line
	900  6150 900  6200
$Comp
L power:+3.3V #PWR0140
U 1 1
P 1075 6100
F 0 "#PWR0140" H 1075 5950 50  0001 C CNN
F 1 "+3.3V" H 950 6250 50  0000 L CNN
F 2 "" H 1075 6100 50  0001 C CNN
F 3 "" H 1075 6100 50  0001 C CNN
	1    1075 6100
	1    0    0    -1  
$EndComp
$Comp
L Connector_Generic:Conn_01x04 J_VCC1
U 1 1
P 1275 6200
F 0 "J_VCC1" H 1193 5867 50  0000 C CNN
F 1 "Conn_01x04" H 1193 5866 50  0001 C CNN
F 2 "TerminalBlock:TerminalBlock_bornier-4_P5.08mm" H 1275 6200 50  0001 C CNN
F 3 "~" H 1275 6200 50  0001 C CNN
	1    1275 6200
	-1   0    0    1   
$EndComp
Wire Wire Line
	1475 6000 1525 6000
Wire Wire Line
	1525 6000 1525 6100
Wire Wire Line
	1525 6300 1475 6300
Wire Wire Line
	1475 6200 1525 6200
Connection ~ 1525 6200
Wire Wire Line
	1525 6200 1525 6300
Wire Wire Line
	1475 6100 1525 6100
Connection ~ 1525 6100
Wire Wire Line
	1525 6100 1525 6150
Wire Wire Line
	1700 6100 1700 6150
Wire Wire Line
	1700 6150 1525 6150
Connection ~ 1525 6150
Wire Wire Line
	1525 6150 1525 6200
$Comp
L power:VCC #PWR0141
U 1 1
P 1700 6100
F 0 "#PWR0141" H 1700 5950 50  0001 C CNN
F 1 "VCC" H 1717 6273 50  0000 C CNN
F 2 "" H 1700 6100 50  0001 C CNN
F 3 "" H 1700 6100 50  0001 C CNN
	1    1700 6100
	1    0    0    -1  
$EndComp
$Comp
L Connector_Generic:Conn_01x02 JS_5
U 1 1
P 9925 4600
F 0 "JS_5" H 9625 4550 50  0000 C CNN
F 1 "Conn_01x02" H 9843 4366 50  0001 C CNN
F 2 "TerminalBlock:TerminalBlock_bornier-2_P5.08mm" H 9925 4600 50  0001 C CNN
F 3 "~" H 9925 4600 50  0001 C CNN
	1    9925 4600
	-1   0    0    1   
$EndComp
Wire Wire Line
	10125 4500 10125 4350
Connection ~ 10125 4350
Wire Wire Line
	10125 4600 10125 4700
Wire Wire Line
	10125 4700 9875 4700
Connection ~ 9875 4700
$Comp
L Connector_Generic:Conn_01x02 JC_5
U 1 1
P 9950 5825
F 0 "JC_5" H 9650 5775 50  0000 C CNN
F 1 "Conn_01x02" H 9868 5591 50  0001 C CNN
F 2 "TerminalBlock:TerminalBlock_bornier-2_P5.08mm" H 9950 5825 50  0001 C CNN
F 3 "~" H 9950 5825 50  0001 C CNN
	1    9950 5825
	-1   0    0    1   
$EndComp
Wire Wire Line
	10150 5725 10275 5725
Wire Wire Line
	10275 5725 10275 5600
Wire Wire Line
	10275 5550 10125 5550
Connection ~ 10125 5550
Wire Wire Line
	10150 5825 10150 5900
Connection ~ 9875 5900
NoConn ~ 6800 2600
NoConn ~ 6800 2700
NoConn ~ 6800 2800
NoConn ~ 6800 2900
NoConn ~ 6800 3100
NoConn ~ 6800 3200
NoConn ~ 6800 3300
NoConn ~ 6800 3400
NoConn ~ 6800 3500
NoConn ~ 6800 3600
NoConn ~ 6800 3700
NoConn ~ 6800 3800
NoConn ~ 6800 3900
NoConn ~ 6800 4000
NoConn ~ 6800 4100
NoConn ~ 6800 4500
NoConn ~ 6800 4600
NoConn ~ 6800 4700
NoConn ~ 6800 4900
NoConn ~ 4800 4000
NoConn ~ 4800 4200
NoConn ~ 4800 4300
NoConn ~ 4800 4400
NoConn ~ 4800 4500
NoConn ~ 4800 2600
Wire Wire Line
	2400 2950 2475 2950
Wire Wire Line
	2475 2950 2475 3075
Connection ~ 2475 3075
Wire Wire Line
	2475 3075 2925 3075
Wire Wire Line
	2400 4200 2475 4200
Wire Wire Line
	2475 4200 2475 4350
Connection ~ 2475 4350
Wire Wire Line
	2475 4350 2950 4350
$Comp
L power:PWR_FLAG #FLG0101
U 1 1
P 10400 5550
F 0 "#FLG0101" H 10400 5625 50  0001 C CNN
F 1 "PWR_FLAG" H 10400 5723 50  0000 C CNN
F 2 "" H 10400 5550 50  0001 C CNN
F 3 "~" H 10400 5550 50  0001 C CNN
	1    10400 5550
	1    0    0    -1  
$EndComp
Wire Wire Line
	10400 5550 10400 5600
Wire Wire Line
	10400 5600 10275 5600
Connection ~ 10275 5600
Wire Wire Line
	10275 5600 10275 5550
Wire Wire Line
	9875 5900 10150 5900
$Comp
L power:PWR_FLAG #FLG0102
U 1 1
P 10400 4225
F 0 "#FLG0102" H 10400 4300 50  0001 C CNN
F 1 "PWR_FLAG" H 10400 4398 50  0000 C CNN
F 2 "" H 10400 4225 50  0001 C CNN
F 3 "~" H 10400 4225 50  0001 C CNN
	1    10400 4225
	1    0    0    -1  
$EndComp
Wire Wire Line
	10400 4225 10400 4300
Wire Wire Line
	10400 4300 10125 4300
Connection ~ 10125 4300
Wire Wire Line
	10125 4300 10125 4350
NoConn ~ 6800 3000
$Comp
L power:+5V #PWR0106
U 1 1
P 6925 4800
F 0 "#PWR0106" H 6925 4650 50  0001 C CNN
F 1 "+5V" H 6940 4973 50  0000 C CNN
F 2 "" H 6925 4800 50  0001 C CNN
F 3 "" H 6925 4800 50  0001 C CNN
	1    6925 4800
	0    1    1    0   
$EndComp
Wire Wire Line
	6800 4800 6925 4800
Wire Notes Line
	3275 5000 3275 6550
$Comp
L power:GNDPWR #PWR0142
U 1 1
P 2350 5500
F 0 "#PWR0142" H 2350 5300 50  0001 C CNN
F 1 "GNDPWR" H 2354 5346 50  0001 C CNN
F 2 "" H 2350 5450 50  0001 C CNN
F 3 "" H 2350 5450 50  0001 C CNN
	1    2350 5500
	1    0    0    -1  
$EndComp
$Comp
L power:+3.3V #PWR0143
U 1 1
P 2350 5275
F 0 "#PWR0143" H 2350 5125 50  0001 C CNN
F 1 "+3.3V" H 2225 5425 50  0000 L CNN
F 2 "" H 2350 5275 50  0001 C CNN
F 3 "" H 2350 5275 50  0001 C CNN
	1    2350 5275
	1    0    0    -1  
$EndComp
Wire Wire Line
	2350 5275 2350 5300
Wire Wire Line
	2350 5300 2275 5300
Wire Wire Line
	2350 5500 2275 5500
$Comp
L power:GNDPWR #PWR0144
U 1 1
P 2350 5950
F 0 "#PWR0144" H 2350 5750 50  0001 C CNN
F 1 "GNDPWR" H 2354 5796 50  0001 C CNN
F 2 "" H 2350 5900 50  0001 C CNN
F 3 "" H 2350 5900 50  0001 C CNN
	1    2350 5950
	1    0    0    -1  
$EndComp
Wire Wire Line
	2350 5950 2275 5950
$Comp
L power:+3.3V #PWR0145
U 1 1
P 2525 5725
F 0 "#PWR0145" H 2525 5575 50  0001 C CNN
F 1 "+3.3V" H 2400 5875 50  0000 L CNN
F 2 "" H 2525 5725 50  0001 C CNN
F 3 "" H 2525 5725 50  0001 C CNN
	1    2525 5725
	1    0    0    -1  
$EndComp
Wire Wire Line
	2525 5725 2525 5750
Wire Wire Line
	2525 5750 2275 5750
Wire Wire Line
	1825 1000 1825 625 
Wire Wire Line
	1925 1000 1925 625 
Text Label 1825 950  1    50   ~ 0
IO6
Text Label 1925 950  1    50   ~ 0
IO1
Wire Wire Line
	4800 2700 4200 2700
Text Label 4250 2700 0    50   ~ 0
IO1
Text Label 4250 3100 0    50   ~ 0
IO6
Wire Wire Line
	4800 3100 4200 3100
NoConn ~ 4800 2800
$Comp
L Transistor_FET:BS170 Q?
U 1 1
P 3900 3850
F 0 "Q?" H 4105 3896 50  0000 L CNN
F 1 "BS170" H 4105 3805 50  0000 L CNN
F 2 "Package_TO_SOT_THT:TO-92_Inline" H 4100 3775 50  0001 L CIN
F 3 "http://www.fairchildsemi.com/ds/BS/BS170.pdf" H 3900 3850 50  0001 L CNN
	1    3900 3850
	-1   0    0    -1  
$EndComp
Wire Wire Line
	3800 4050 3800 4200
Wire Wire Line
	3725 3600 3800 3600
Wire Wire Line
	3800 3600 3800 3650
Wire Wire Line
	4100 3850 4225 3850
Wire Wire Line
	4225 3850 4225 3300
$Comp
L power:+5V #PWR?
U 1 1
P 3875 3400
F 0 "#PWR?" H 3875 3250 50  0001 C CNN
F 1 "+5V" H 3890 3573 50  0000 C CNN
F 2 "" H 3875 3400 50  0001 C CNN
F 3 "" H 3875 3400 50  0001 C CNN
	1    3875 3400
	0    1    1    0   
$EndComp
Wire Wire Line
	3875 3400 3725 3400
$EndSCHEMATC
